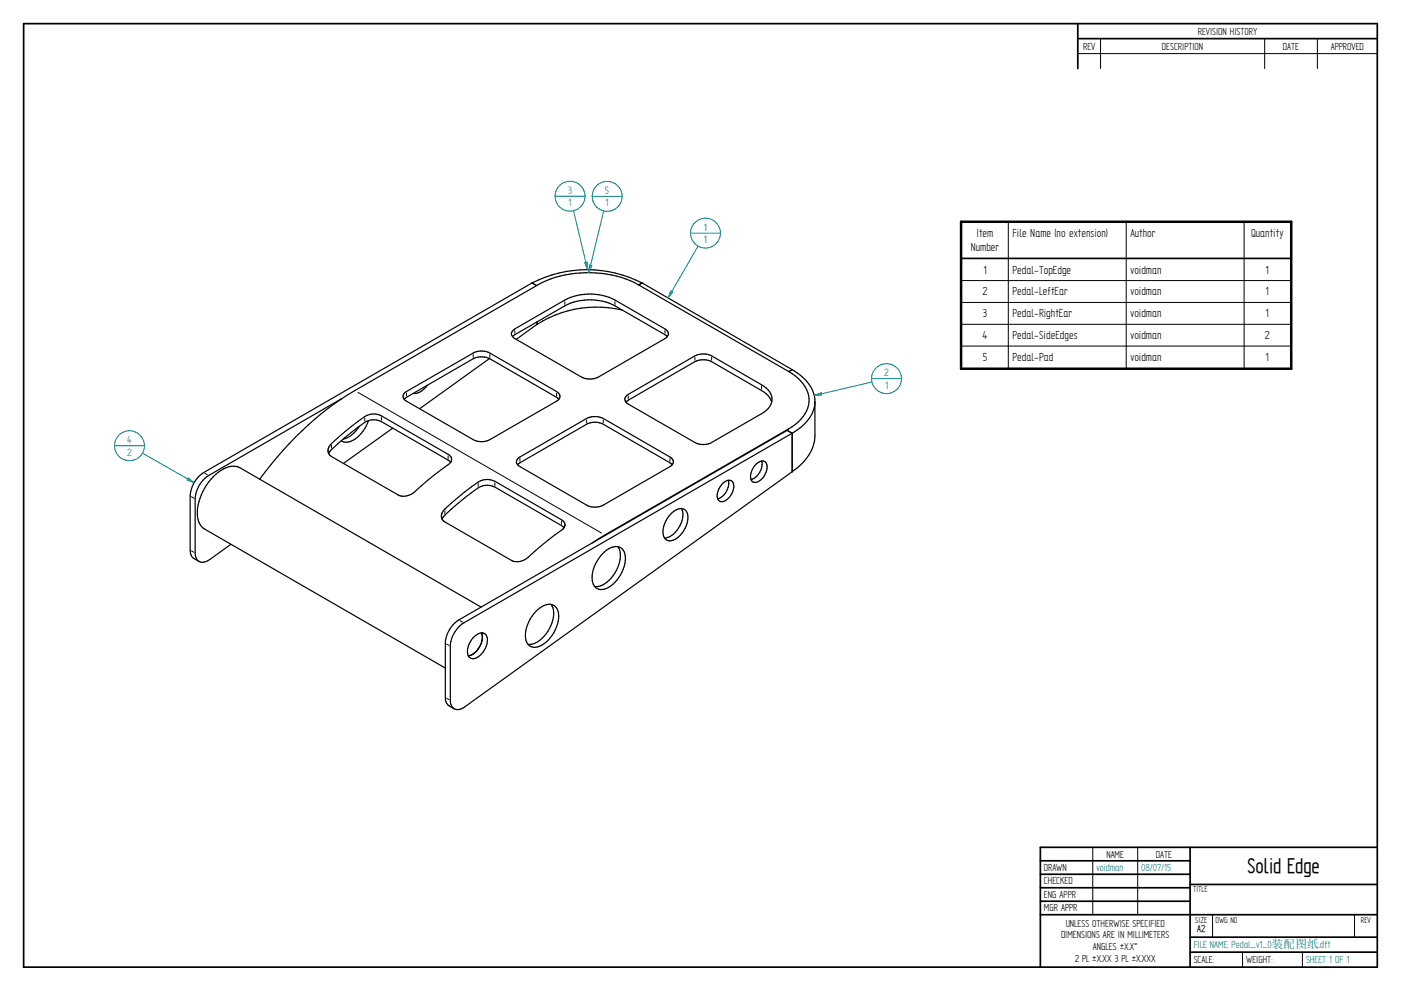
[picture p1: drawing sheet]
<svg xmlns="http://www.w3.org/2000/svg" width="594mm" height="420mm" viewBox="0 0 594 420" stroke-linecap="round" stroke-linejoin="round" font-family="sans-serif">
<g fill="none" stroke="#000" stroke-width=".72">
<path d="M10 10h574v400h-574zM457 10v19.1M457 16.4h127M504.6 359.2v50.8M584 359.2h-142.9v50.8M441.1 365h63.5M441.1 370.7h63.5M441.1 376.4h63.5M504.6 375h79.4M441.1 382.1h63.5M441.1 387.8h142.9M504.6 397.3h79.4"/>
<path d="M504.6 403.7h79.4"/>
</g>
<g fill="none" stroke="#000" stroke-width=".42">
<path d="M466.7 16.4v12.7M536.3 16.4v12.7M558.6 16.4v12.7M457 22.7h127M239.5 127.9v1.2M260.8 127.9v1.2M200.7 150.3v1.2M207.7 150.3v1.2M218.3 140.1v1.2M282 140.1v1.2M294.7 151.6v1.1M301.7 151.6v1.1"/>
<path d="M151.8 166.4l103.3 59.6M154.7 177.2v1.2M161.7 177v1.1M172.4 166.7v1.2M236 166.7v1.2M248.7 178.1v1.2M255.8 178.1v1.2M266.4 167.9v1.2M323 163.8v1.2M140.5 188.8v1.2M190 193.3v1.2M220.5 194.4v1.2"/>
<path d="M284.1 194.4v1.2M334.3 181.9v.2M81.2 210.6l1 .6M86.9 200.7l1 .6M188.6 216.5v1.3M202.8 205v1.2M209.8 204.7v1.2M81.2 233.6l1 .5M238.1 221.1v1.1M189.4 273l1 .6M195.1 263.1l1 .6M189.4 296l1 .6"/>
<path d="M463.4 359.2v28.6M482.4 359.2v28.6M514.2 387.9v9.4M574.4 387.9v9.4M526.9 403.7v6.3M552.3 403.7v6.3"/>
</g>
<g fill="none" stroke="#000" stroke-width=".51">
<path d="M225.6 120l1.9 1.1M225.6 120a51.2 51.2 0 0 1 46.7 0M225.6 120l-139.2 80.4a12.7 12.7 0 0 0-5.8 9.9l.1 23.9a4.4 4.4 0 0 0 3.7 3.8M272.3 120l63.6 36.7M272.3 120l-1.5 .8M217.8 139.9l21.7-12.7a23.4 23.4 0 0 1 21.3 0l21.2 12.2a2.18 2.18 0 0 1 1.4 2.1 2.18 2.18 0 0 1-1.4 2.1l-28.3 16.3a8.1 8.1 0 0 1-7.1 0l-28.3-16.3a2.07 2.07 0 0 1-1.4-1.7 2.07 2.07 0 0 1 .9-2zM227.7 136.5v1M227.7 137.5l-8.8 6.4M263.7 131.4a47 47 0 0 0-36 6.1M207.6 152l-29.7 21.3M217.3 142.7l1-.8 21.2-12.2a23.4 23.4 0 0 1 21.3 0l21.2 12.2 .9 .8M335.9 156.7l-1.4 .9"/>
<path d="M335.9 156.7a17.4 17.4 0 0 1 9.6 12.5l.1 1M144.9 169l-56.4 32.6a12.6 12.6 0 0 0-5.7 9.9v23a3.3 3.3 0 0 0 1.5 3.5 3.3 3.3 0 0 0 3.8-.3l9.8-6.9M156.3 178.3a13.1 13.1 0 0 1-9.2 9.2l-1.5-.2-.9-.4M171.4 169.2l1 .9 28.3 16.3a7.7 7.7 0 0 0 7 0l28.3-16.3 1-.9M171.4 169.2l-.5-1.4 .9-1.4 28.9-16.7a7.7 7.7 0 0 1 7 0l28.3 16.3 1.3 1.3 .1 1-.4 .9M171.4 169.2l29.3-17.1a8.1 8.1 0 0 1 7 0l29.3 17.1M181.2 163.3a6.9 6.9 0 0 1-5.9 3.5M265.4 170.5l29.3-17.2a8.1 8.1 0 0 1 7 0l22.4 13 1.7 1.6 1.4 2.6M265.8 167.6l28.9-16.7a8.1 8.1 0 0 1 7 0l21.3 12.3a6.4 6.4 0 0 1 3.4 9.2l-1.5 1.6-1.9 1.4-21.3 12.2a7.7 7.7 0 0 1-7 0l-28.3-16.3a2.11 2.11 0 0 1-1.4-1.7 2.11 2.11 0 0 1 .8-2zM345.6 170.2a16.4 16.4 0 0 1-9.7 13.5M345.6 170.2v14.3a19.5 19.5 0 0 1-9.7 15.5M139.4 192.3l.2-.4a83.2 83.2 0 0 1 16-13.3 7.1 7.1 0 0 1 6.1 .2l28.3 16.3 1.1 .9"/>
<path d="M140.5 188.1l11.3-9.5a8.9 8.9 0 0 1 8-3l1.9 .7 28.3 16.3a2.38 2.38 0 0 1 1.5 2.2 2.38 2.38 0 0 1-1.5 2.2l-11.3 9a12 12 0 0 1-6.3 4.3l-1.9 .1-1.3-.3-28.7-16.6a3.2 3.2 0 0 1 0-5.4zM152.4 180.7a11.6 11.6 0 0 1-6.9 5.5M166.5 181.5l-20.8 15M219.4 197l29.3 17.2a7.7 7.7 0 0 0 7.1 0l29.3-17.2M219.4 197l-.4-1.5 .9-1.4 28.8-16.7a8.1 8.1 0 0 1 7.1 0l28.3 16.4 1 .8 .4 .9-.4 1.5M219.4 197l29.3-17.1a7.7 7.7 0 0 1 7.1 0l29.3 17.1M320.6 196.8a2.61 2.61 0 0 1 4.4-.3 6.8 6.8 0 0 1-4.7 8.1 2.56 2.56 0 0 1-1.9-3.9l.7-1.7zM323 195.5a7 7 0 0 1-4.6 7.8M335.9 183.7l-2.1-1.2-139.2 80.3a12.4 12.4 0 0 0-5.8 10v22.9a4.6 4.6 0 0 0 3.8 4.8M335.9 183.7v16.3M335.9 183.7l-139.2 80.4a12.7 12.7 0 0 0-5.7 9.9v23a3.3 3.3 0 0 0 1.5 3.5 3.3 3.3 0 0 0 3.8-.3l139.6-100.2M110.1 203.2a137.7 137.7 0 0 1 40.3-37.6l77.8-44.9a46.7 46.7 0 0 1 42.4 0l63.7 36.7a14.9 14.9 0 0 1 8.8 12.9 15.4 15.4 0 0 1-8.8 11.6l-77.8 44.9-5.5 3.5"/>
<path d="M188.6 215.8l11.3-9.4a8.9 8.9 0 0 1 7.9-3l2 .6 28.3 16.4a2.38 2.38 0 0 1 1.5 2.2 2.38 2.38 0 0 1-1.5 2.2l-11.3 8.9a12.5 12.5 0 0 1-6.3 4.3l-1.9 .1-1.3-.3-28.7-16.5a3.2 3.2 0 0 1 0-5.5zM284.3 218.1a4.7 4.7 0 0 1 6.4-1.7 8.1 8.1 0 0 1-1.5 9.6 6.4 6.4 0 0 1-6 3.2 4.2 4.2 0 0 1-1.9-5.4l1.1-3zM289 215.6a10 10 0 0 1-4.1 11.4l-1.7 .8-1.4 .3M306.5 204.9a2.61 2.61 0 0 1 4.3-.3 6.8 6.8 0 0 1-4.6 8.1 2.62 2.62 0 0 1-1.9-3.9l.6-1.7zM308.8 203.6a7 7 0 0 1-4.5 7.9M187.4 220l.3-.4a88.3 88.3 0 0 1 16-13.3 7.3 7.3 0 0 1 6.1 .2l28.3 16.3 1.1 .9M255.4 234.9a7 7 0 0 1 7.7-2.7 6.2 6.2 0 0 1 1.9 6.8 14.5 14.5 0 0 1-8.7 10.8 4.1 4.1 0 0 1-5.2-4.9 15.3 15.3 0 0 1 4.3-10zM262 231.7a10 10 0 0 1-.7 10.2 11.7 11.7 0 0 1-8.3 6.8h-.8M204 257.4l-102.2-59.1a8.3 8.3 0 0 0-9.2 1.9 22.9 22.9 0 0 0-8.8 19.1l1 3 2 2 102 59M228 258.5a5.7 5.7 0 0 1 7.5-1.4 8.8 8.8 0 0 1 0 9.9 11.5 11.5 0 0 1-9.2 7.4 4.4 4.4 0 0 1-3.5-5 15.9 15.9 0 0 1 5.2-10.9zM233.7 256.2a9.9 9.9 0 0 1-.7 10.2 11.6 11.6 0 0 1-8.3 6.8h-.8M200.4 270.6a4.1 4.1 0 0 1 5.3-1.8 6.6 6.6 0 0 1-1.6 8.5 3.6 3.6 0 0 1-5.1 1.3 6.9 6.9 0 0 1 1.4-8z"/>
<path d="M204.2 268.3a8.2 8.2 0 0 1-5.6 9.7"/>
</g>
<path d="M369.7 162l-24.4 5.7" fill="none" stroke="#008080" stroke-width=".42"/>
<path d="M345.3 167.7l3-1.2 .2 1z" fill="#008080"/>
<path d="M256 89.5l-6.3 26.1M345.3 167.7l3-1.2 .2 1zM369.6 160.5h12.7M369.6 160.5a6.4 6.4 0 0 0 6.3 6.4 6.4 6.4 0 0 0 6.4-6.4M369.6 160.5a6.4 6.4 0 0 1 6.3-6.3 6.4 6.4 0 0 1 6.4 6.3" fill="none" stroke="#008080" stroke-width=".42"/>
<path d="M249.9 112.4l1 .2-1.2 3z" fill="#008080"/>
<path d="M243.2 89.4l6 24.9M251.1 83.3h12.7M251.1 83.3a6.4 6.4 0 0 0 6.4 6.3 6.4 6.4 0 0 0 6.3-6.3M251.1 83.3a6.4 6.4 0 0 1 6.4-6.4 6.4 6.4 0 0 1 6.3 6.4M249.9 112.4l1 .2-1.2 3z" fill="none" stroke="#008080" stroke-width=".42"/>
<path d="M247.9 111.4l1.1-.3 .2 3.2z" fill="#008080"/>
<path d="M235.4 83.2h12.7M235.4 83.2a6.4 6.4 0 0 0 6.3 6.3 6.4 6.4 0 0 0 6.4-6.3M235.4 83.2a6.4 6.4 0 0 1 6.3-6.3 6.4 6.4 0 0 1 6.4 6.3M247.9 111.4l1.1-.3 .2 3.2zM60.4 192.1l21.9 12.5" fill="none" stroke="#008080" stroke-width=".42"/>
<path d="M79.8 202.6l2.5 2-3-1.1z" fill="#008080"/>
<path d="M296 104.4l-12.7 21.9M48.5 189h12.7M48.5 189a6.4 6.4 0 0 0 6.4 6.3 6.4 6.4 0 0 0 6.3-6.3M48.5 189a6.4 6.4 0 0 1 6.4-6.4 6.4 6.4 0 0 1 6.3 6.4M79.8 202.6l2.5 2-3-1.1z" fill="none" stroke="#008080" stroke-width=".42"/>
<path d="M284.4 123.3l.9 .6-2 2.4z" fill="#008080"/>
<path d="M292.8 98.8h12.7M292.8 98.8a6.4 6.4 0 0 0 6.4 6.4 6.4 6.4 0 0 0 6.3-6.4M292.8 98.8a6.4 6.4 0 0 1 6.4-6.3 6.4 6.4 0 0 1 6.3 6.3M284.4 123.3l.9 .6-2 2.4z" fill="none" stroke="#008080" stroke-width=".42"/>
<path d="M427.6 94v62.3M477.6 94v62.3M527.6 94v62.3M407.5 119h140M407.5 128.2h140M407.5 137.5h140M407.5 146.7h140" fill="none" stroke="#000" stroke-width=".42"/>
<path d="M407.5 109.6h140" fill="none" stroke="#000" stroke-width=".72"/>
<path d="M407.5 94h140v62.3h-140z" fill="none" stroke="#000" stroke-width="1.1"/>
<text font-size="10.1" x="529" y="370.2">Solid Edge</text>
<g font-size="5.6">
<text x="414.1" y="100.7">Item</text>
<text x="429.3" y="100.7">File Name (no extension)</text>
<text x="479.3" y="100.7">Author</text>
<text x="530.5" y="100.7">Quantity</text>
<text x="411.7" y="106.4">Number</text>
<text x="417" y="116">1</text>
<text x="429.3" y="116">Pedal-TopEdge</text>
<text x="479.3" y="116">voidman</text>
<text x="536.7" y="116">1</text>
<text x="416.6" y="125.3">2</text>
<text x="429.3" y="125.3">Pedal-LeftEar</text>
<text x="479.3" y="125.3">voidman</text>
<text x="536.7" y="125.3">1</text>
<text x="416.8" y="134.5">3</text>
<text x="429.3" y="134.5">Pedal-RightEar</text>
<text x="479.3" y="134.5">voidman</text>
<text x="536.7" y="134.5">1</text>
<text x="416.7" y="143.8">4</text>
<text x="429.3" y="143.8">Pedal-SideEdges</text>
<text x="479.3" y="143.8">voidman</text>
<text x="536.3" y="143.8">2</text>
<text x="416.7" y="153">5</text>
<text x="429.3" y="153">Pedal-Pad</text>
<text x="479.3" y="153">voidman</text>
<text x="536.7" y="153">1</text>
</g>
<g font-size="5.1" fill="#008080">
<text x="240.9" y="82.1">3</text>
<text x="256.5" y="82.2">5</text>
<text x="241" y="87.4">1</text>
<text x="256.8" y="87.5">1</text>
<text x="298.5" y="97.8">1</text>
<text x="298.5" y="103.1">1</text>
<text x="374.9" y="159.5">2</text>
<text x="375.3" y="164.8">1</text>
<text x="54" y="187.9">4</text>
<text x="53.9" y="193.2">2</text>
</g>
<g font-size="4.9">
<text x="507.9" y="14.7">REVISION HISTORY</text>
<text x="459.3" y="21">REV</text>
<text x="492.7" y="21">DESCRIPTION</text>
<text x="544" y="21">DATE</text>
<text x="564.3" y="21">APPROVED</text>
<text x="469.1" y="363.6">NAME</text>
<text x="490.1" y="363.6">DATE</text>
<text x="442.7" y="369.3">DRAWN</text>
<text x="442.7" y="375">CHECKED</text>
<text x="442.7" y="380.7">ENG APPR</text>
<text x="442.7" y="386.4">MGR APPR</text>
<text x="451.9" y="392.9">UNLESS OTHERWISE SPECIFIED</text>
<text x="449.9" y="397.9">DIMENSIONS ARE IN MILLIMETERS</text>
<text x="455.7" y="407.8">2 PL ±X.XX 3 PL ±X.XXX</text>
<text x="463.5" y="402.9">ANGLES ±X.X°</text>
<text x="506.2" y="408.3">SCALE:</text>
<text x="528.4" y="408.3">WEIGHT:</text>
</g>
<g font-size="4.9" fill="#008080">
<text x="464.9" y="369.3">voidman</text>
<text x="483.9" y="369.3">08/07/15</text>
<text x="506.2" y="402">FILE NAME: Pedal_v1_0装配图纸.dft</text>
<text x="553.8" y="408.4">SHEET 1 OF 1</text>
</g>
<text font-size="4.8" x="507.7" y="395.3">A2</text>
<g font-size="4.1">
<text x="505.9" y="378.3">TITLE</text>
<text x="506.9" y="391.1">SIZE</text>
<text x="515.4" y="391.1">DWG NO</text>
<text x="577" y="391.1">REV</text>
</g>
</svg>
